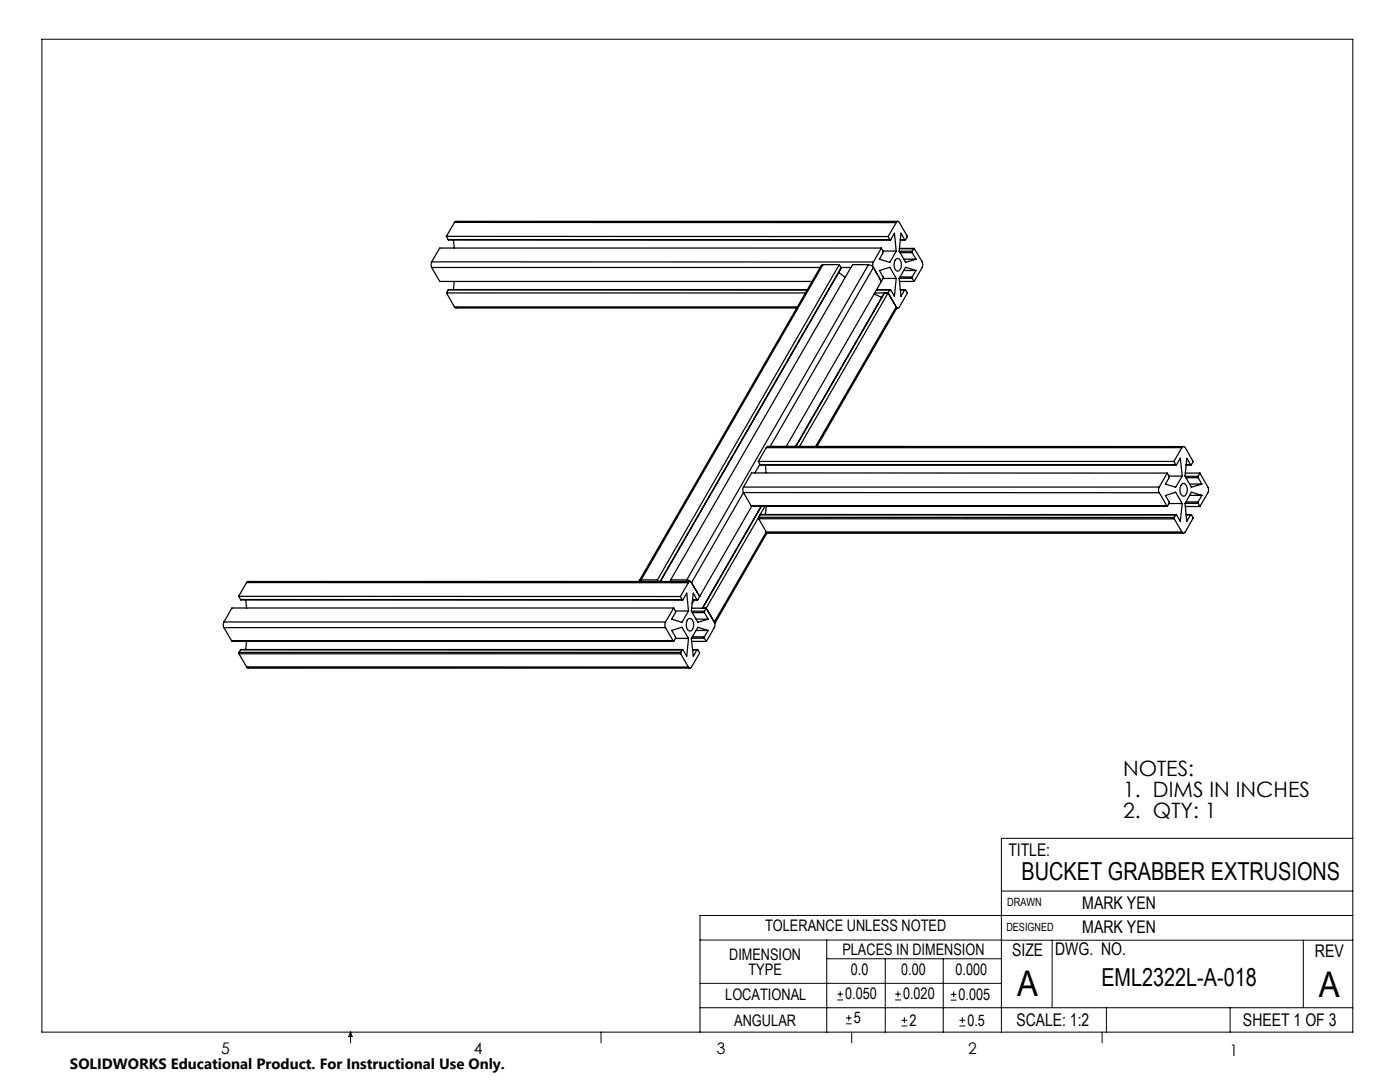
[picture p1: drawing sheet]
<svg xmlns="http://www.w3.org/2000/svg" width="279mm" height="216mm" viewBox="0 0 279 216" stroke-linecap="round" stroke-linejoin="round" font-family="sans-serif">
<g fill="none" stroke="#000" stroke-width=".2">
<path d="M8.4 7.8h261.6v198.2h-261.6zM199.8 177.8h70.2M270 167.3h-70.2v38.7M139.7 187.6h60.2M139.7 196.2h60.1M165 187.6v18.4M165 191.3h34.8M167.1 199.5h1.1M167.1 198.4h1.1M167.7 197.8v1.1M176.7 191.3v14.7M178.6 199.5h1.2"/>
<path d="M178.6 198.4h1.2M179.2 197.8v1.1M188.2 191.3v14.7M189.7 199.6h1.2M189.7 198.4h1.2M190.3 197.8v1.2M199.8 187.6h70.2M210 187.6v13.5M260.1 187.6v13.5M270 182.7h-130.3v23.3M70 206v2.1M70 206l.3 .8h-.7z"/>
<path d="M119.9 206v2.1M139.7 201.1h130.3M168.8 204.3h1.2M168.8 203.1h1.2M169.4 202.6v1.1M170 206v2.1M179.9 204.7h1.2M179.9 203.6h1.2M180.5 203v1.2M191.5 204.7h1.2M191.5 203.6h1.2M192.1 203v1.2"/>
<path d="M220 206v2.1M220.8 201.1v4.9M245.5 201.1v4.9"/>
</g>
<g fill="none" stroke="#000" stroke-width=".25">
<path d="M86.1 52.2l-.1 .5 .1 .7M86.1 52.2l88.2 .1M86.1 53.4l1.7 2.8h74.3M86.1 53.4h77.6M89.1 47.2h88.1M89.1 47.2l.4 .6M89.1 58.5h71.6M89.1 58.5l1.6 2.7M89.5 47.8l88.2 .1M89.5 47.8h88.1M89.5 57.8l-.4 .7M89.5 57.8l71.6 .1"/>
<path d="M90.5 47.9l.2 1.6M90.7 56.2l-.2 1.6M90.7 44.4l-1.6 2.8M90.7 44.4h88.2M161.1 57.8h-71.6M164.3 52.8l-.4 .2-36.3 62.9M164.3 52.8h3.2M164.3 52.8l-36.3 62.9M167.4 54.4l1.3 1M167.5 52.8l-36.3 62.9M167.5 52.8l.4 .6M167.8 53.4h2"/>
<path d="M167.9 53.4l-36.1 62.6M167.9 53.4l-36.2 62.6M173.3 52.8l.7 .3 .3 .3M173.3 52.8l-36.2 62.9M173.3 52.8h-3.2l-36.3 62.9M174.3 52.3l-.1 .4 .1 .7M174.3 53.4l1.6 2.8M174.3 53.4l-20.6 35.7M174.4 58.7l1.6 .6M174.6 58.5h2.6M174.9 57.9h2.7M175 57.8h2.7"/>
<path d="M175.9 49.5l.4 .9-.8 1.3 2.1 .7 1.3-2.3M175.9 49.5l-1.6 2.8M175.9 49.5h-88.1l-1.7 2.7M175.9 56.2l-19 32.9M176.2 55.6l.1-.3-.8-1.3 2.1-.7 1.3 2.3M176.2 55.6l-.3 .6M176.2 50.1h2.7M176.2 55.6h2.7M177.2 47.2l.4 .6M177.2 58.5l1.7 2.7M177.2 58.5l-17.6 30.6M177.6 47.8h.2l.7-1.3 .4 3.6"/>
<path d="M177.6 57.9l-.4 .6M178.9 44.4a.33 .33 0 0 1 .3-.2 .33 .33 0 0 1 .3 .2l1.5 2.9-.4 .6-.8-1.4-.3 3.6 1.2 2.3 2.1-.7M178.9 55.6l-.4 3.5-.7-1.2h-.2M178.9 51.6h.2a1.47 1.47 0 0 1 .3 2.4l-.3 .1a1.54 1.54 0 0 1-.2-2.5zM178.9 44.4l-1.7 2.8M179.2 44.2h-88.3l-.2 .2M179.5 50.1h2.5M179.5 55.5h2.5M179.5 49.6h2.9M179.5 56.2h2.9M179.6 50.4h2.4M179.6 55.2l2.4 .1"/>
<path d="M179.7 47.8l.9 .1M179.7 57.8h.9M179.7 57.9h.9M180.4 51.7h2.4M180.4 54h2.4M180.6 57.9h.1l.4 .6-1.6 2.7a.33 .33 0 0 1-.3 .3 .33 .33 0 0 1-.3-.3M182 50.1v.3M182 55.3v.2M182 50.4l.8 1.3M182 55.5l.4 .7M182.4 49.6h.1l1.5 2.6 .2 .5-.2 .7-1.6 2.8M182.4 49.6l-.4 .5"/>
<path d="M182.8 54l-.8 1.3M182.8 54l-2.1-.7-1.2 2.3 .3 3.5 .8-1.2M90.7 61.2l.2 .3h68.1M90.7 61.2h68.4M178.9 61.2v.4l-15.8 27.5M178.9 61.2l-16.1 27.9M178.9 61.5h.3M148.4 97.2l-.2 .5 .2 .6M148.4 98.3h83M148.4 97.2h83M148.4 98.3l1.5 2.6M148.4 98.3l-10.4 18"/>
<path d="M151.3 92.1h83M151.3 92.1l.4 .6M151.7 92.6l-1.1 1.8M151.7 92.7l83 .1M151.7 92.7h82.9M152.8 92.8l.1 1.6M152.9 89.3h83M152.9 89.3l-1.6 2.8M158.8 89.1l17.7-30.6-17.6 30.6M231.4 97.2l-.2 .4 .2 .7M231.4 98.3l1.5 2.6M232.9 94.4l.5 .8-.8 1.4 2 .6 1.3-2.2"/>
<path d="M232.9 94.4l-1.5 2.8M232.9 94.4h-82.9l-1.6 2.8M233.3 95h2.6M234.3 92.1l.3 .6M234.6 92.7h.2l.7-1.3 .4 3.6M235.9 89.3a.37 .37 0 0 1 .3-.2 .37 .37 0 0 1 .3 .2l1.6 2.8-.3 .6h-.2M235.9 89.3l-1.6 2.8M235.9 96.6l.3-.2a1.49 1.49 0 0 1 0 2.6 1.51 1.51 0 0 1-.3-2.4zM236.2 89.1h-83l-.3 .2M236.5 95h2.6M236.5 94.4h3M236.7 95.3h2.4"/>
<path d="M236.7 92.8h1M236.7 92.7h.9M237.4 96.6h2.5M237.4 98.8h2.5M237.6 92.7l-.7-1.3-.4 3.6 1.3 2.2 2.1-.6M239.1 95v.3M239.1 95.3l.8 1.3M239.5 94.4l1.7 3.2-.1 .6-1.6 2.9M239.5 94.4l-.4 .6M239.9 98.8l-.8 1.4M239.9 98.8l-2.1-.6-1.3 2.3 .4 3.5 .7-1.3M47.6 119h88.2"/>
<path d="M47.6 119l.4 .6M48 119.6l88.2 .1M48 119.6l88.1 .1M49 119.7l.2 1.6M49.2 116.2l88.2 .1M49.2 116.2l-1.6 2.8M128 115.7l-.3 .1-.1 .2M128 115.7h3.2M131.2 115.7l.2 .3M133.8 115.7h3.3M133.8 115.7l.3 .3M135.8 119l.3 .7"/>
<path d="M136.1 119.7h.2l.8-1.3 .3 3.5M137.1 115.7l.5 .2 .4 .4M137.4 116.3a.33 .33 0 0 1 .3-.3 .33 .33 0 0 1 .3 .3M137.4 116.3l-1.6 2.7M137.7 116h-88.2l-.3 .2M138 116.3l1.6 2.7M138.2 119.7h1M138.2 119.7h.9M138.6 119.7l-.5 .7M139.1 119.7l-.7-1.3-.4 3.5 1.3 2.3 2-.7M139.6 119l-.3 .7h-.2M149.9 100.9l83 .1"/>
<path d="M149.9 100.9h83M150 101l-10.4 18M151.4 103.2v.3M151.4 103.2l83 .1M151.4 103.5h83M151.4 103.5l1.5 2.7M151.7 102.7l-.3 .5M151.7 102.7h82.9M151.9 101l-11.7 20.4M152 101l-11.8 20.4M152.7 101l-11.8 20.4M152.9 106.2l.3 .2h83"/>
<path d="M152.9 106.2h83M152.9 101l-.1 1.7M152.9 106.2l-10.3 17.9M153.1 106.3l-10.4 18.1M233.3 100.5h2.6M234.4 103.3v.2M234.4 103.5l1.5 2.7M234.6 102.7l-.2 .6M234.7 102.7h-83M235.9 100.5l-.4 3.5-.7-1.3h-.2M235.9 100.5l-1.3-2.3-2 .7 .8 1.4-.4 .7-.1-.1M236.5 100.4h2.6"/>
<path d="M236.6 101.1h2.9M236.7 100.2h2.4M236.7 102.7h1M236.7 102.7h.9M237.6 102.7h.2l.3 .7-1.6 2.8a.35 .35 0 0 1-.3 .2 .35 .35 0 0 1-.3-.2M239.1 100.2v.2M239.1 100.4l.4 .7M44.7 124.1l-.1 .4 .1 .7M44.7 125.2h88.1M44.7 124.1h88.1M44.7 125.2l1.5 2.6M46.2 127.8l88.2 .2"/>
<path d="M46.2 127.8l88.1 .1M47.7 130.2v.3M47.7 130.5l1.5 2.6M47.7 130.2h88.2M47.7 130.5h88.2M48 129.6l-.3 .6M48 129.6l88.1 .1M49.2 133.1l.3 .2h88.2M49.2 133.1h88.2M49.2 127.9l-.2 1.7M132.8 124.1l-.1 .6 .1 .5M132.8 125.2l1.5 2.7"/>
<path d="M134.4 121.3l-1.6 2.8M134.4 121.3l.4 .7M134.4 121.3h-88.1l-1.6 2.8M134.8 127.4v-.3l-.7-1.3 2-.6 1.3 2.2M134.8 127.4l-.3 .5h-.2M134.8 121.9h2.6M134.8 127.4h2.6M135.9 130.2v.3M135.9 130.5l1.5 2.6M136.1 129.7l-.2 .5M136.2 129.6h-88.2M137.4 127.4l-.3 3.6-.8-1.3h-.2"/>
<path d="M137.4 121.9l-1.3 2.3-2-.7 .7-1.3v-.2M137.4 123.5l.3-.1a1.47 1.47 0 0 1 .3 2.4l-.3 .1a1.54 1.54 0 0 1-.3-2.4zM138 122h2.6M138 127.4h2.6M138 121.4h2.9M138 128h3M138.1 122.2h2.5M138.2 127.1h2.4M138.2 129.6h1M138.2 129.7h.9M138.9 123.5h2.4M138.9 125.8h2.4"/>
<path d="M139.1 129.7h.2l.3 .6-1.6 2.8a.34 .34 0 0 1-.3 .2 .34 .34 0 0 1-.3-.2M140.6 122v.2M140.6 127.1v.3M140.6 122.2l.7 1.3M140.6 127.4l.4 .6M140.9 121.4l-.3 .6M140.9 121.4l1.7 2.7M141.3 125.8l-.7 1.3M141.3 125.8l-2-.6-1.3 2.2 .4 3.6 .7-1.3M142.6 124.1l.1 .9-1.7 3"/>
</g>
<g font-size="7.1">
<text x="203" y="198.7">A</text>
<text x="263.2" y="198.9">A</text>
</g>
<g font-size="4.9">
<text x="203.9" y="175.7">BUCKET GRABBER EXTRUSIONS</text>
<text x="219.8" y="196.7">EML2322L-A-018</text>
</g>
<g font-size="4.2">
<text x="224.2" y="154.8">NOTES:</text>
<text x="224.2" y="158.9">1. DIMS IN INCHES</text>
<text x="224.2" y="163.1">2. QTY: 1</text>
</g>
<g font-size="3.5">
<text x="201.2" y="170.7">TITLE:</text>
<text x="216" y="181.4">MARK YEN</text>
<text x="202" y="190.7">SIZE</text>
<text x="210.6" y="190.6">DWG. NO.</text>
<text x="216" y="186.2">MARK YEN</text>
<text x="262.4" y="190.9">REV</text>
<text x="202.9" y="204.6">SCALE: 1:2</text>
<text x="248.1" y="204.6">SHEET 1 OF 3</text>
</g>
<g font-size="3.2">
<text x="152.7" y="185.7">TOLERANCE UNLESS NOTED</text>
<text x="145.5" y="191.5">DIMENSION</text>
<text x="168.1" y="190.5">PLACES IN DIMENSION</text>
<text x="149.4" y="194.6">TYPE</text>
<text x="169.8" y="194.6">0.0</text>
<text x="179.8" y="194.6">0.00</text>
<text x="190.7" y="194.6">0.000</text>
<text x="144.7" y="199.6">LOCATIONAL</text>
<text x="168.7" y="199.4">0.050</text>
<text x="180.2" y="199.4">0.020</text>
<text x="191.3" y="199.5">0.005</text>
<text x="146.5" y="204.6">ANGULAR</text>
<text x="170.4" y="204.2">5</text>
<text x="181.5" y="204.6">2</text>
<text x="193.1" y="204.6">0.5</text>
<text x="44.2" y="210.4">5</text>
<text x="94.6" y="210.3">4</text>
<text x="143.1" y="210.4">3</text>
<text x="193.2" y="210.3">2</text>
<text x="245.4" y="210.6">1</text>
</g>
<text font-size="3" x="14" y="213.3">SOLIDWORKS Educational Product. For Instructional Use Only.</text>
<g font-size="2.3">
<text x="200.8" y="185.7">DESIGNED</text>
<text x="201" y="180.9">DRAWN</text>
</g>
</svg>
